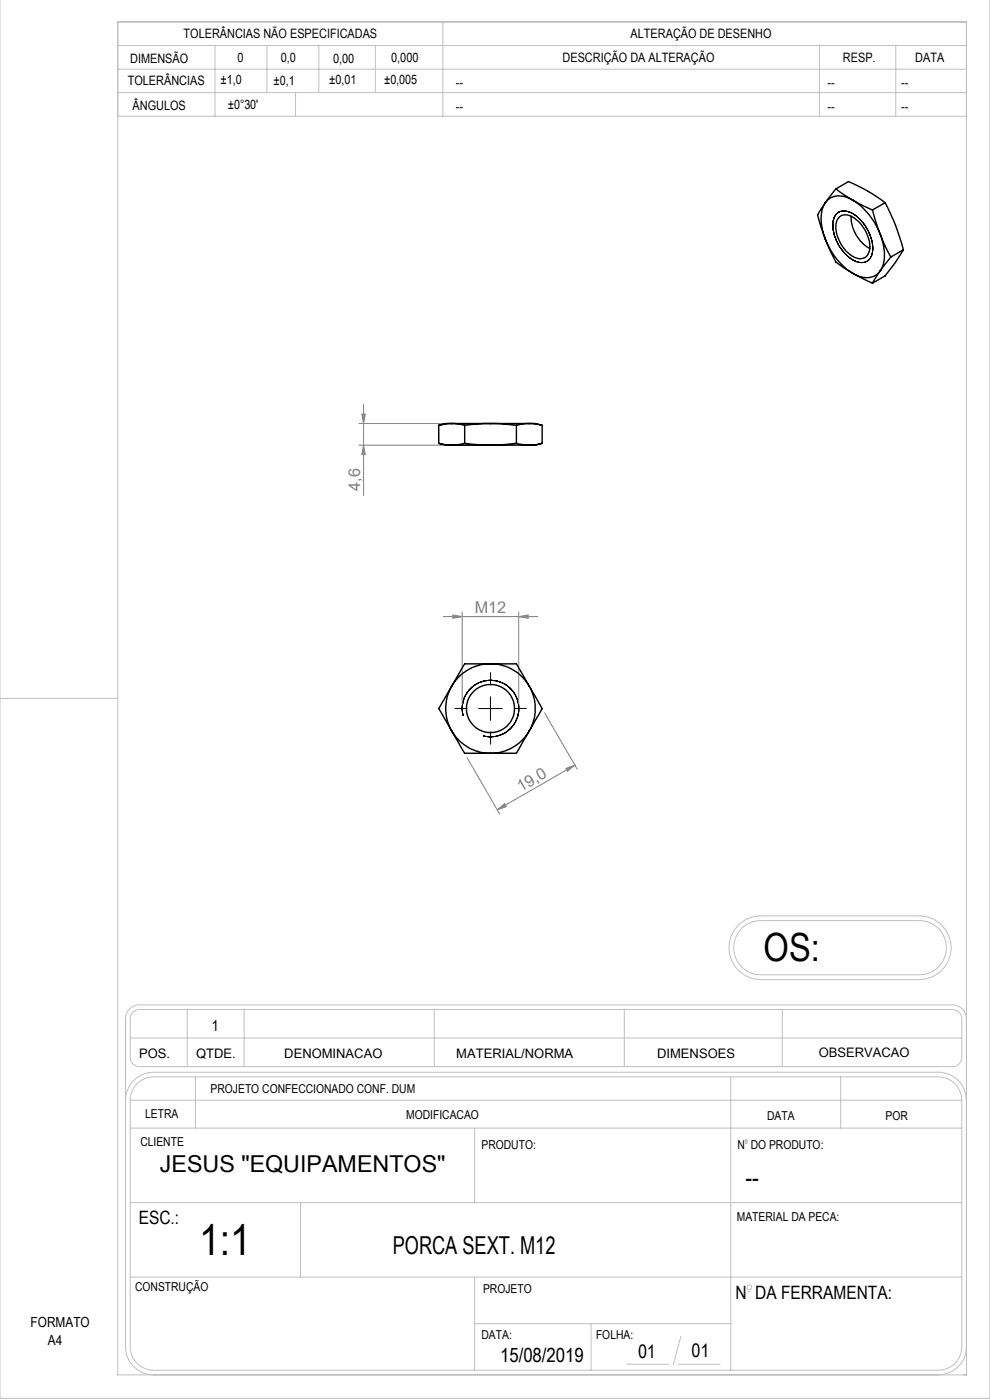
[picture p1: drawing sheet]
<svg xmlns="http://www.w3.org/2000/svg" width="210mm" height="297mm" viewBox="0 0 210 297" stroke-linecap="round" stroke-linejoin="round" font-family="sans-serif">
<g fill="none" stroke="#c0c0c0" stroke-width=".21">
<path d="M210 -.1v296.7h-210v-296.6M25 4.7h180v287h-180zM25 9.7h180M25 19.6h180M25 14.7h180M45.6 9.7v15M56.6 9.7v9.9M62.7 19.6v5.1M67.6 9.7v9.9M79.6 9.7v9.9M93.9 4.7v20M173.8 9.7v15"/>
<path d="M190 9.7v15M25 24.7h180M0 148.2h25M156.7 196.2l.5-.5a6.7 6.7 0 0 1 4.2-1.4h33.6a6.8 6.8 0 0 1 6.8 6.8 6.8 6.8 0 0 1-6.8 6.7h-33.6a6.8 6.8 0 0 1-6.2-4.2 6.8 6.8 0 0 1 1.5-7.4zM157.4 196.9l.2-.2a5.6 5.6 0 0 1 3.8-1.4h33.6a5.8 5.8 0 0 1 5.7 5.7 5.8 5.8 0 0 1-5.7 5.8h-33.6a5.8 5.8 0 0 1-5.3-3.6 5.8 5.8 0 0 1 1.3-6.3zM28.3 214.7l1.1-.5h172.8a1.93 1.93 0 0 1 1.8 1.9v8.4a1.93 1.93 0 0 1-2 1.8h-172.4a1.92 1.92 0 0 1-2-2v-8.2a1.81 1.81 0 0 1 .7-1.4zM39.7 214.2v12.1M51.8 214.2v12.1M92.1 214.2v12.1M132.4 214.2v12.1M165.9 214.2v12.1M205 216.1a2.94 2.94 0 0 0-3-2.9h-172.4a2.94 2.94 0 0 0-3 2.9v69.6a6 6 0 0 0 6 6"/>
<path d="M26.6 233.4a6 6 0 0 1 6-5.9h166.5a6 6 0 0 1 5.9 5.9M27.6 233.4a4.9 4.9 0 0 1 5-4.9h166.5a4.9 4.9 0 0 1 4.9 4.9M27.6 233.4v52.3a4.9 4.9 0 0 0 5 5h166.5a4.9 4.9 0 0 0 4.9-5v-52.3M27.6 239.3h176.4M27.6 233.4h176.4M27.6 220.2h176.4M41.5 228.5v10.8M100.7 239.3v15.8M155 228.5v62.2M178.3 228.5v10.8M27.6 255.1h176.4M63.7 255.1v15.8"/>
<path d="M158.2 242.6h.2M27.6 270.9h176.4M100.7 270.9v19.8M158.7 274h.5M100.7 280.8h54.3M125.4 280.8v9.9M133 289.4h8.9M143.8 289.4h8.9M144.4 283.5l-1.6 5.9M205 285.7a6 6 0 0 1-5.9 6"/>
<circle cx="158.3" cy="242.1" r=".25"/>
<circle cx="159" cy="273.1" r=".5"/>
</g>
<g fill="none" stroke="#808080" stroke-width=".21">
<path d="M76.1 94.4h26.9M76.1 89.8h26.9M76.8 87.8h.7l-.4 2zM77.1 94.4l.4 2h-.7zM77.1 85.8v19.3M94.1 130.8h20M96.1 130.5l1.9 .3-1.9 .4zM98 129.8v19.5M110 130.8l2-.3v.7zM110 129.8v19.5M115.5 151.2l6.9 12M99.1 160.7l6.9 12"/>
<path d="M105.5 171.8l1.5-1.3 .4 .6zM120.1 163l1.9-.7-1.6 1.3zM122 162.3l-16.5 9.5"/>
</g>
<path d="M177.5 45.3a3.3 3.3 0 0 1 4.4 .7 8.7 8.7 0 0 1 3.1 8 2.42 2.42 0 0 1-3.8 1.3 9 9 0 0 1-4.4-8.6l.2-.7zM98.2 151.9a6 6 0 0 1 5.3-7.6 6 6 0 0 1 6.5 6.5 6 6 0 0 1-7.5 5.3M101.5 150.3h5M104 147.8v5" fill="none" stroke="#000" stroke-width=".21"/>
<path d="M99.1 150.3h-2.6M104.1 145.3v-2.6M104.1 155.3v2.6M109.1 150.3h2.6" fill="none" stroke="#000" stroke-width=".21" stroke-dasharray="15.2 1.3 1.3 1.3"/>
<g fill="#808080">
<path d="M96.1 130.5l1.9 .3-1.9 .4zM110 130.8l2-.3v.7z"/>
<path d="M105.5 171.8l1.5-1.3 .4 .6zM120.1 163l1.9-.7-1.6 1.3z"/>
<path d="M77.1 94.4l.4 2h-.7zM76.8 87.8h.7l-.4 2z"/>
</g>
<g fill="none" stroke="#000" stroke-width=".3">
<path d="M175.1 50.8a14.6 14.6 0 0 0 5.8 7.2M175.1 43a8.2 8.2 0 0 0-.2 7.3l.2 .5M175.1 43l-1.7 2.6 1.7 5.2M175.1 50.8l2.2 4.8 3.6 2.4M177.3 40.1l2.7-1.6a35.8 35.8 0 0 1 7.7 4.5M177.3 40.1l3.6 2.4M177.3 40.1l-2.2 2.9M178 46a2.61 2.61 0 0 1 3.5 .5 7.4 7.4 0 0 1 2.9 6.9 2.18 2.18 0 0 1-3.6 .9 7.4 7.4 0 0 1-3.3-7.5zM180.6 45.9a7.8 7.8 0 0 0 3.9 6.8M180.9 42.5a4.4 4.4 0 0 0-5.4 0l-.4 .5M180.9 42.5a15.1 15.1 0 0 1 5.8 7.2M180.9 42.5l4.2 2.1"/>
<path d="M180.9 58l4.2 2.1M185.1 44.6l1.6 5.1M186.7 49.7l.9 2.2 1.3 2.6M186.7 57.5a3.9 3.9 0 0 1-5.1 .9l-.7-.4M186.7 49.7a9.2 9.2 0 0 1 .2 7.5l-.2 .3M186.7 57.5l-1.6 2.6M187.7 43a44.9 44.9 0 0 1 3.9 10M187.7 43l-2.6 1.6M188.9 54.5l-2.2 3M191.6 53l-2.1 3.3-1.8 2.2-2.6 1.6M191.6 53l-2.7 1.5M93.1 94l2.7 .4"/>
<path d="M93.1 94l1.4 .4h1.3M93.1 90.2v3.8M95.8 94.4h8.2M95.8 89.8l2.8 .4M95.8 89.8l-2.7 .4M95.8 89.8h8.2M95.8 89.8h-1.3l-1.4 .4M98.6 94l-2.8 .4M98.6 94l5.4 .4M98.6 90.2v3.8M104 89.8l2.2 .1 3.3 .3M104 89.8l-5.4 .4"/>
<path d="M104 94.4h8.3M104 89.8h8.3M109.5 94l2.8 .4M109.5 94l-5.5 .4M109.5 90.2v3.8M112.3 89.8l2.7 .4M112.3 89.8l-2.8 .4M112.3 89.8h1.3l1.4 .4M115 94l-2.7 .4M115 94l-1.4 .4h-1.3M115 90.2v3.8M95.8 145.6a9.5 9.5 0 0 0 0 9.5"/>
<path d="M95.8 145.6l-2.7 4.7 2.7 4.8M95.8 155.1l2.8 4.7h5.4M95.8 155.1a9.5 9.5 0 0 0 8.2 4.7M104 140.8a9.4 9.4 0 0 0-8.2 4.8M104 140.8h-5.4l-2.8 4.8M104 140.8a9.4 9.4 0 0 1 8.3 4.8M104 140.8h5.5l2.8 4.8M112.3 145.6l2.7 4.7-2.7 4.8M112.3 145.6a9.5 9.5 0 0 1 0 9.5M112.3 155.1l-2.8 4.7h-5.5M112.3 155.1a9.5 9.5 0 0 1-8.3 4.7"/>
<circle cx="104.1" cy="150.3" r="5.1"/>
</g>
<text font-size="9.4" x="42.2" y="266.1">1:1</text>
<text font-size="8.2" x="162" y="203.8">OS:</text>
<text font-size="5.9" x="158.1" y="251.9">--</text>
<text font-size="5.3" x="83.3" y="265.9">PORCA SEXT. M12</text>
<text font-size="4.9" x="33.9" y="248.7">JESUS &quot;EQUIPAMENTOS&quot;</text>
<text font-size="4.2" x="106.1" y="288.9">15/08/2019</text>
<g font-size="4.1">
<text x="146.7" y="287.9">01</text>
<text x="135.3" y="288.1">01</text>
</g>
<g font-size="3.9">
<text x="29.4" y="259.7">ESC.:</text>
<text x="156" y="275.6">N DA FERRAMENTA:</text>
</g>
<g font-size="3.4" fill="#808080">
<text x="76.4" y="104.1" transform="rotate(-90 76.4 104.1)">4,6</text>
<text x="100.7" y="130">M12</text>
<text x="110.5" y="168" transform="rotate(-30 110.5 168)">19,0</text>
</g>
<text font-size="3.3" x="44.9" y="218.8">1</text>
<g font-size="3">
<text x="6.5" y="281.4">FORMATO</text>
<text x="10.2" y="285.4">A4</text>
</g>
<g font-size="2.8">
<text x="29.5" y="224.4">POS.</text>
<text x="41.6" y="224.4">QTDE.</text>
<text x="60.3" y="224.4">DENOMINACAO</text>
<text x="96.8" y="224.4">MATERIAL/NORMA</text>
<text x="139.4" y="224.3">DIMENSOES</text>
<text x="173.7" y="224.2">OBSERVACAO</text>
</g>
<g font-size="2.7">
<text x="38.9" y="8.1">TOLERÂNCIAS NÃO ESPECIFICADAS</text>
<text x="133.8" y="8.1">ALTERAÇÃO DE DESENHO</text>
<text x="27.6" y="13.4">DIMENSÃO</text>
<text x="46.8" y="17.8">±1,0</text>
<text x="50.4" y="13.1">0</text>
<text x="58" y="18">±0,1</text>
<text x="59.6" y="13.2">0,0</text>
<text x="69.8" y="17.8">±0,01</text>
<text x="70.7" y="13.3">0,00</text>
<text x="81.5" y="17.9">±0,005</text>
<text x="83" y="13.2">0,000</text>
<text x="119.3" y="13.2">DESCRIÇÃO DA ALTERAÇÃO</text>
<text x="178.8" y="13.2">RESP.</text>
<text x="194.2" y="13.2">DATA</text>
<text x="27.1" y="18.1">TOLERÂNCIAS</text>
<text x="28.1" y="23.2">ÂNGULOS</text>
<text x="48.3" y="23.1">±0°30'</text>
<text x="96.7" y="18.5">--</text>
<text x="96.7" y="23.5">--</text>
<text x="175.5" y="18.5">--</text>
<text x="175.5" y="23.5">--</text>
<text x="191.1" y="18.5">--</text>
<text x="191.1" y="23.5">--</text>
</g>
<g font-size="2.6">
<text x="44.7" y="231.9">PROJETO CONFECCIONADO CONF. DUM</text>
<text x="30.8" y="237.2">LETRA</text>
<text x="86.2" y="237.3">MODIFICACAO</text>
<text x="162.7" y="237.6">DATA</text>
<text x="187.8" y="237.6">POR</text>
<text x="29.8" y="243.1">CLIENTE</text>
<text x="102.1" y="243.7">PRODUTO:</text>
<text x="156.4" y="243.7">N DO PRODUTO:</text>
<text x="156.3" y="259.1">MATERIAL DA PECA:</text>
<text x="28.7" y="273.8">CONSTRUÇÃO</text>
<text x="102.5" y="274.2">PROJETO</text>
<text x="102.1" y="284.1">DATA:</text>
<text x="126.4" y="284.1">FOLHA:</text>
</g>
</svg>
